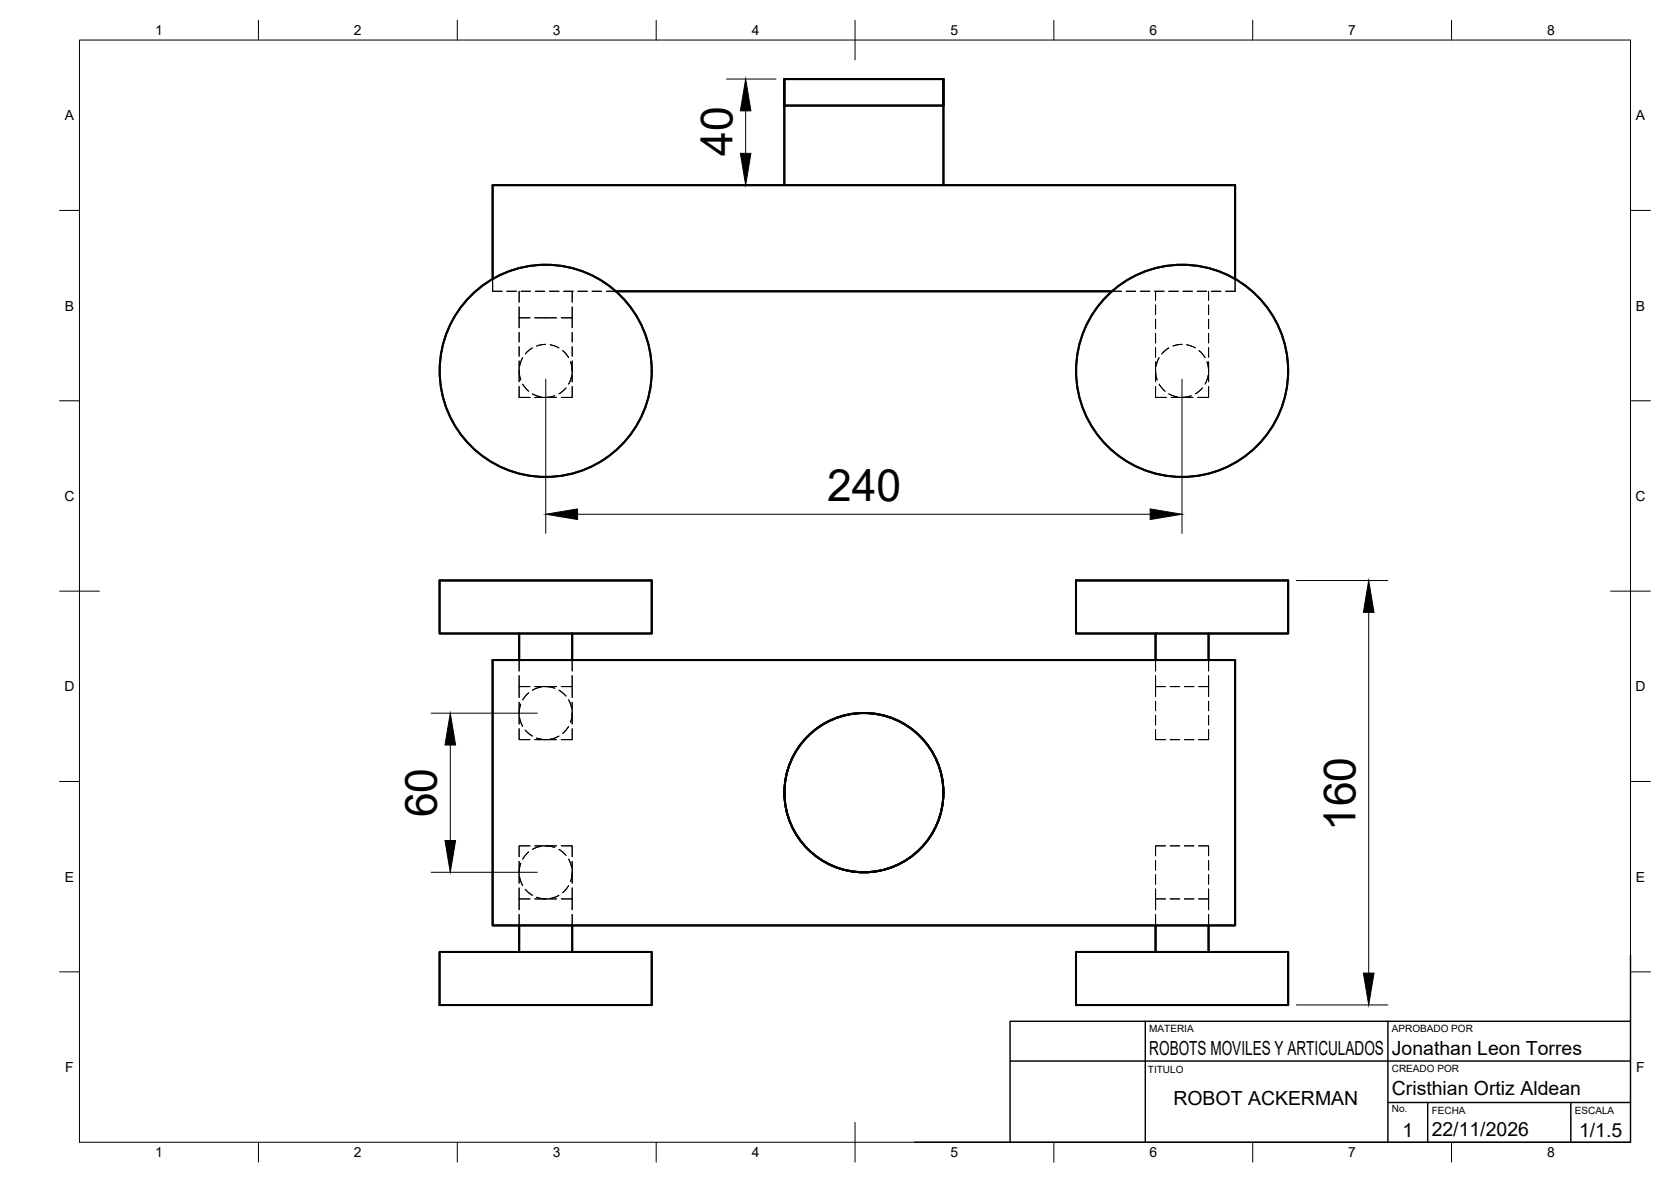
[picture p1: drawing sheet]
<svg xmlns="http://www.w3.org/2000/svg" width="420mm" height="297mm" viewBox="0 0 420 297" stroke-linecap="round" stroke-linejoin="round" font-family="sans-serif">
<!-- layer: Hidden -->
<g fill="none" stroke="#000" stroke-width=".25">
<path d="M123.9 70.1v3.1h2.4M127.4 73.2h2.4M130.5 79.9h2.8M130.5 73.2v2.7M130.5 77.1v5.3M131 73.2h2.4M134.5 79.9h5.4M134.6 73.2h2.4M138.2 73.2h2.3M141.1 79.9h2.8M141.7 73.2h2.4M143.9 73.2v2.7"/>
<path d="M143.9 77.1v5.3M145.3 73.2h2.4M148.9 73.2h2.4M152.5 73.2h2.3M279.6 73.2h2.4M283.2 73.2h2.3M286.7 73.2h2.4M290.3 73.2h2.4M290.6 73.2v2.3M290.6 76.7v2.3M293.9 73.2h2.4M297.5 73.2h2.3"/>
<path d="M301 73.2h2.4M303.9 73.2v2.3M303.9 76.7v2.3M304.6 73.2h2.4M310.6 70.1v3.1h-2.4M130.5 93.2l.4 2.3M130.5 83.6v2.3M130.5 87.1v2.4M130.5 90.7v5.2M130.5 97.1v2.8h2.8M131.4 89.9l-.8 2.2M131.4 96.5l1.5 1.8"/>
<path d="M133.9 87.4l-1.8 1.5M133.9 99l2.2 .8M134.5 99.9h5.4M137.2 86.5l-2.3 .4M138.3 86.6l2.2 .8M139.5 99.4l-2.3 .5M141.5 88.1l1.5 1.8M142.3 97.5l-1.8 1.5M143.5 90.9l.4 2.3M143.8 94.3l-.8 2.2M143.9 83.6v2.3M143.9 87.1v2.4"/>
<path d="M143.9 90.7v5.2M143.9 97.1v2.8h-2.8M290.6 93.2l.4 2.3M290.6 97.1v2.8h2.7M290.6 80.2v2.4M290.6 83.8v2.4M290.6 87.4v2.4M290.6 90.9v5M291.4 89.9l-.7 2.2M291.5 96.5l1.4 1.8M293.9 87.4l-1.8 1.5M293.9 99l2.2 .8"/>
<path d="M294.5 99.9h5.5M297.2 86.5l-2.3 .4M298.4 86.6l2.1 .8M299.5 99.4l-2.3 .5M301.5 88.1l1.5 1.8M302.3 97.5l-1.7 1.5M303.5 90.9l.4 2.3M303.8 94.3l-.8 2.2M303.9 97.1v2.8h-2.7M303.9 80.2v2.4M303.9 83.8v2.4M303.9 87.4v2.4"/>
<path d="M303.9 90.9v5M130.5 165.9v2.7M130.5 169.8v5.5M130.5 176.5v5.5M130.5 172.5h2.8M130.9 176.9l-.4 2.3M132.9 174.1l-1.5 1.8M134.5 172.5h5.4M136.1 172.7l-2.2 .7M137.2 172.5l2.3 .5M140.5 173.4l1.8 1.5M141.1 172.5h2.8"/>
<path d="M143 175.9l.8 2.2M143.9 179.2l-.4 2.3M143.9 165.9v2.7M143.9 169.8v5.5M143.9 176.5v5.5M290.6 165.9v2.7M290.6 169.8v5.2M290.6 176.2v2.4M290.6 179.8v2.4M290.6 172.5h2.5M294.2 172.5h2.4M297.8 172.5h2.4"/>
<path d="M301.4 172.5h2.5M303.9 165.9v2.7M303.9 169.8v5.2M303.9 176.2v2.4M303.9 179.8v2.4M130.5 183.1v2.8h2.8M130.6 180.3l.8 2.2M132.1 183.5l1.8 1.5M134.5 185.9h5.4M134.9 185.5l2.3 .4M140.5 185l-2.2 .8M143 182.5l-1.5 1.8"/>
<path d="M143.9 183.1v2.8h-2.8M290.6 183.4v2.5h2.5M294.2 185.9h2.4M297.8 185.9h2.4M303.9 183.4v2.5h-2.5M130.5 216.5v5.5M130.9 216.9l-.4 2.3M132.9 214.1l-1.5 1.8M133.3 212.6h-2.8v2.7M134.5 212.6h5.4M136.1 212.7l-2.2 .8M137.2 212.6l2.3 .4"/>
<path d="M140.5 213.5l1.8 1.5M141.1 212.6h2.8v2.7M143 215.9l.8 2.2M143.9 219.2l-.4 2.3M143.9 216.5v5.5M290.6 216.2v2.4M290.6 219.8v2.4M293.1 212.6h-2.5v2.5M294.2 212.6h2.4M297.8 212.6h2.4M301.4 212.6h2.5v2.5M303.9 216.2v2.4"/>
<path d="M303.9 219.8v2.4M130.5 223.1v5.5M130.5 229.8v2.8M130.5 225.9h2.8M130.6 220.4l.8 2.1M132.1 223.5l1.8 1.5M134.5 225.9h5.4M134.9 225.5l2.3 .4M140.5 225l-2.2 .8M141.1 225.9h2.8M143 222.6l-1.5 1.7M143.9 223.1v5.5"/>
<path d="M143.9 229.8v2.8M290.6 223.4v5.2M290.6 229.8v2.8M290.6 225.9h2.5M294.2 225.9h2.4M297.8 225.9h2.4M301.4 225.9h2.5M303.9 223.4v5.2M303.9 229.8v2.8"/>
</g>
<!-- layer: Visible -->
<g fill="none" stroke="#000" stroke-width=".51">
<path d="M197.2 19.9h40v6.6h-40zM197.2 46.5v-26.6h40v26.6M123.9 70.1v-23.6h186.7v23.6M154.8 73.2h124.8M110.5 145.9h53.4v13.3h-53.4zM130.5 159.2v6.7M143.9 159.2v6.7M270.6 145.9h53.3v13.3h-53.3zM290.6 159.2v6.7M303.9 159.2v6.7M123.9 165.9h186.7v66.7h-186.7zM110.5 239.2h53.4v13.4h-53.4z"/>
<path d="M130.5 232.6v6.6M143.9 232.6v6.6M270.6 239.2h53.3v13.4h-53.3zM290.6 232.6v6.6M303.9 232.6v6.6"/>
<circle cx="137.2" cy="93.2" r="26.7"/>
<circle cx="297.2" cy="93.2" r="26.7"/>
<circle cx="217.2" cy="199.2" r="20"/>
</g>
<!-- layer: BORDER -->
<g fill="none" stroke="#000" stroke-width=".25">
<path d="M20 10.1h390v276.9h-390zM65 5.1v5M115 5.1v5M165 5.1v5M215 5.1v10M265 5.1v5M315 5.1v5M365 5.1v5M15 52.9h5M410 52.9h5M15 100.7h5M410 100.7h5"/>
<path d="M15 148.6h10M405 148.6h10M15 196.4h5M410 196.4h5M15 244.2h5M410 244.2h5M65 287v5M115 287v5M165 287v5M215 282.1v9.9M265 287v5M315 287v5"/>
<path d="M365 287v5"/>
</g>
<!-- layer: TITLEBLOCK -->
<path d="M288 256.7v30.3M349 256.7v30.3M410 256.7h-156v30.3M410 240.1v46.9h-180M254 266.6h156M349 277.1h61M359 277.1v9.9M395 277.1v9.9" fill="none" stroke="#000" stroke-width=".36"/>
<!-- layer: FD_Dimensions -->
<path d="M182.7 19.9h12.4M187.5 27.9v10.6M182.7 46.5h4.1M137.2 95.3v38.7M297.2 95.3v38.7M145.2 129.2h144M326 145.9h23M344.1 153.9v90.6M108.4 179.2h26.7M113.2 187.2v24M108.4 219.2h26.7M326 252.5h23" fill="none" stroke="#000" stroke-width=".25"/>
<path d="M186.2 38.5h2.6l-1.3 8zM187.5 19.9l1.3 8h-2.6zM137.2 129.2l8-1.3v2.7zM289.2 127.9l8 1.3-8 1.4zM344.1 145.9l1.4 8h-2.7zM113.2 179.2l1.4 8h-2.7zM111.9 211.2h2.7l-1.4 8zM342.8 244.5h2.7l-1.4 8z" fill="#000" stroke="#000" stroke-width=".25"/>
<g font-size="11.2">
<text x="184.1" y="39.2" transform="rotate(-90 184.1 39.2)">40</text>
<text x="208" y="125.9">240</text>
<text x="109.9" y="205.4" transform="rotate(-90 109.9 205.4)">60</text>
<text x="340.8" y="208.9" transform="rotate(-90 340.8 208.9)">160</text>
</g>
<g font-size="4.9">
<text x="289" y="265.2">ROBOTS MOVILES Y ARTICULADOS</text>
<text x="350" y="265.2">Jonathan Leon Torres</text>
<text x="350" y="275.2">Cristhian Ortiz Aldean</text>
<text x="295.1" y="277.7">ROBOT ACKERMAN</text>
<text x="352.6" y="285.7">1</text>
<text x="360" y="285.5">22/11/2026</text>
<text x="397" y="285.7">1/1.5</text>
</g>
<g font-size="3.5">
<text x="39" y="8.8">1</text>
<text x="89" y="8.8">2</text>
<text x="139" y="8.8">3</text>
<text x="189" y="8.8">4</text>
<text x="239" y="8.8">5</text>
<text x="289" y="8.8">6</text>
<text x="339" y="8.8">7</text>
<text x="389" y="8.8">8</text>
<text x="16.3" y="30.2">A</text>
<text x="411.3" y="30.2">A</text>
<text x="16.3" y="78">B</text>
<text x="411.3" y="78">B</text>
<text x="16.2" y="125.9">C</text>
<text x="411.2" y="125.9">C</text>
<text x="16.2" y="173.7">D</text>
<text x="411.2" y="173.7">D</text>
<text x="16.3" y="221.6">E</text>
<text x="411.3" y="221.6">E</text>
<text x="16.4" y="269.4">F</text>
<text x="411.4" y="269.4">F</text>
<text x="39" y="290.8">1</text>
<text x="89" y="290.8">2</text>
<text x="139" y="290.8">3</text>
<text x="189" y="290.8">4</text>
<text x="239" y="290.8">5</text>
<text x="289" y="290.8">6</text>
<text x="339" y="290.8">7</text>
<text x="389" y="290.8">8</text>
</g>
<g font-size="2.5">
<text x="289" y="259.4">MATERIA</text>
<text x="350" y="259.4">APROBADO POR</text>
<text x="288.6" y="269.8">TITULO</text>
<text x="350" y="269.5">CREADO POR</text>
<text x="350" y="279.4">No.</text>
<text x="360" y="279.9">FECHA</text>
<text x="396" y="279.9">ESCALA</text>
</g>
</svg>
